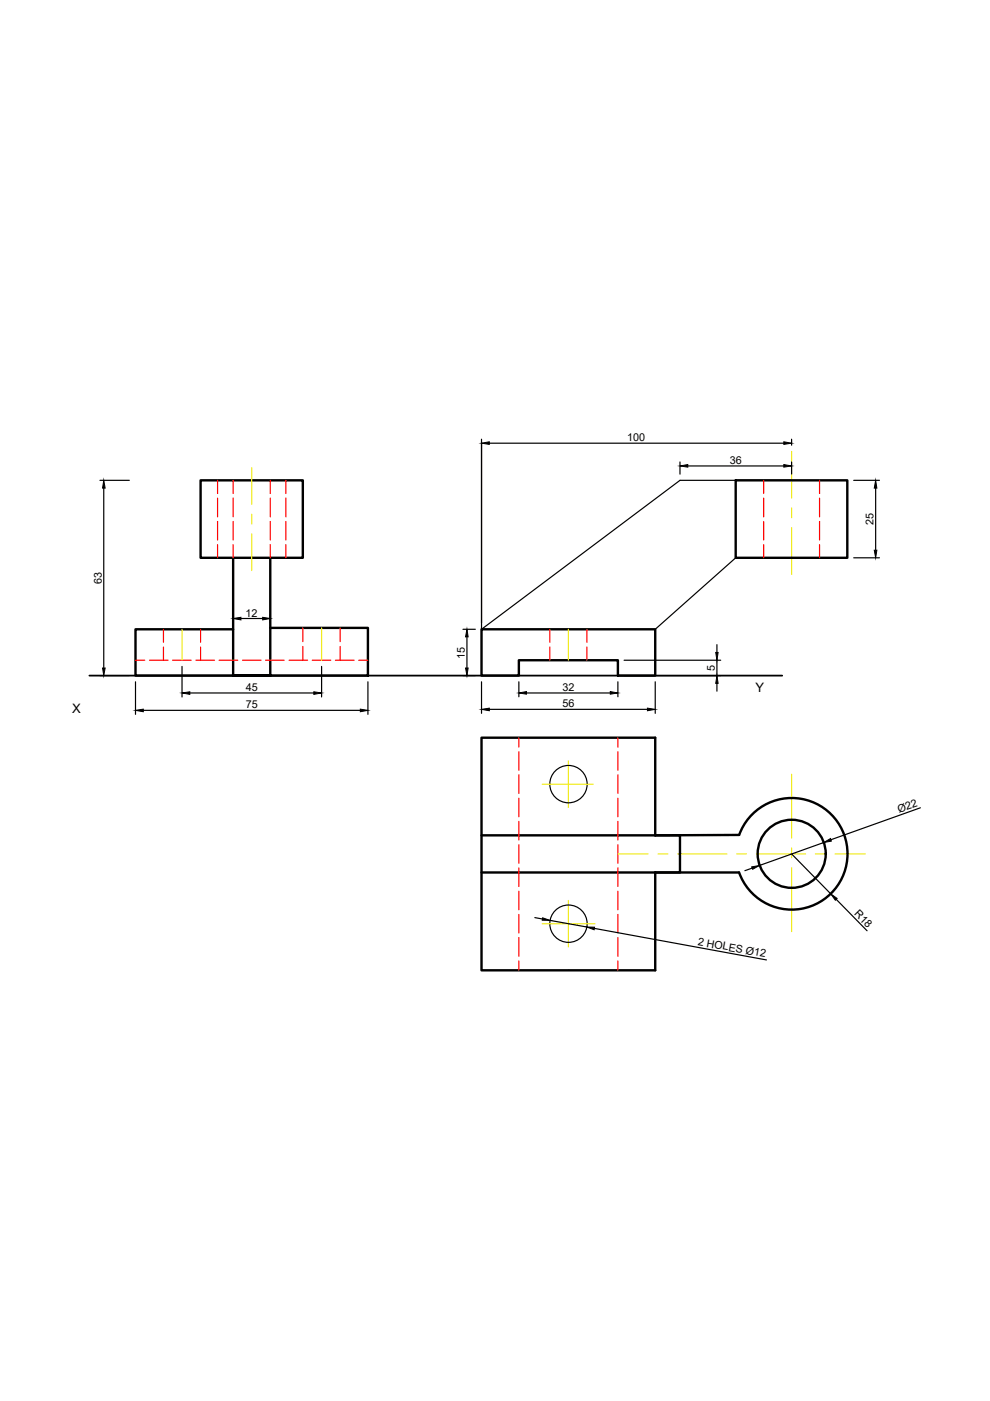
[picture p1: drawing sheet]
<svg xmlns="http://www.w3.org/2000/svg" width="210mm" height="297mm" viewBox="0 0 210 297" stroke-linecap="round" stroke-linejoin="round" font-family="sans-serif">
<!-- layer: 0 -->
<path d="M19 143.2h146.8" fill="none" stroke="#000" stroke-width=".38"/>
<g fill="none" stroke="#000" stroke-width=".51">
<path d="M49.4 118.3h7.9M156 101.8h23.6v16.5h-23.6zM28.7 133.4h20.7v9.8h7.9v-10.1h20.7v10.1h-49.3zM57.3 133.1v-14.8h6.9v-16.5h-21.7v16.5h6.9v15.1M102.1 133.4h36.8v9.8h-7.9v-3.2h-21v3.2h-7.9zM102.1 156.4h36.8v20.7h5.3v7.9h-5.3v20.7h-36.8zM102.1 177.1h36.8M156.7 177l-17.8 .1M156.7 177a11.8 11.8 0 0 1 18.2-5.5 11.8 11.8 0 0 1 0 19.1 11.8 11.8 0 0 1-18.2-5.6M102.1 185h54.6"/>
<circle cx="167.9" cy="181" r="7.2"/>
</g>
<g fill="none" stroke="#f1eb1f" stroke-width=".25">
<path d="M53.4 99.2v7.7M167.8 95.7v9.9M53.4 109v2.1M53.4 113.2v7.8M167.8 107.7v2.1M167.8 111.9v9.9M38.6 133.4v6.6M68.2 133.1v6.9M120.5 133.4v6.6M115 166.3h10.8M120.5 161.3v9.9M167.8 164.2v13.5"/>
<path d="M167.8 179.8v2M115 195.9h11.1M120.5 190.9v9.9M131 181h6.4M139.5 181h2.1M143.7 181h10.4M156.2 181h2.1M160.4 181h10.4M167.8 184v13.5M172.9 181h2.1M177.1 181h6.4"/>
</g>
<g fill="none" stroke="#f00" stroke-width=".25">
<path d="M46.1 101.8v2.8M46.1 105.6v4M46.1 110.6v3.9M46.1 115.5v2.8M49.4 101.8v2.8M49.4 105.6v4M49.4 110.6v3.9M49.4 115.5v2.8M57.3 101.8v2.8M57.3 105.6v4M57.3 110.6v3.9M57.3 115.5v2.8"/>
<path d="M60.6 101.8v2.8M60.6 105.6v4M60.6 110.6v3.9M60.6 115.5v2.8M161.9 101.8v2.8M161.9 105.6v4M161.9 110.6v3.9M161.9 115.5v2.8M173.8 101.8v2.8M173.8 105.6v4M173.8 110.6v3.9M173.8 115.5v2.8"/>
<path d="M28.7 140h2M31.7 140h3.9M34.7 133.4v2.8M34.7 137.2v2.8M36.6 140h3.9M41.6 140h3.9M42.5 133.4v2.8M42.5 137.2v2.8M46.5 140h3.9M51.4 140h4M56.3 140h4M61.3 140h3.9"/>
<path d="M64.2 133.1v2.9M64.2 137.1v2.9M66.2 140h3.9M71.1 140h4M72.1 133.1v2.9M72.1 137.1v2.9M76.1 140h1.9M116.6 133.4v2.8M116.6 137.2v2.8M124.4 133.4v2.8M124.4 137.2v2.8M110 156.4v2"/>
<path d="M110 159.4v3.9M131 156.4v2M131 159.4v3.9M110 164.3v3.9M110 169.2v4M110 174.1v4M110 179.1v3.9M131 164.3v3.9M131 169.2v4M131 174.1v4M131 179.1v3.9M110 184v3.9"/>
<path d="M110 189v3.9M110 193.9v3.9M110 198.8v4M131 184v3.9M131 189v3.9M131 193.9v3.9M131 198.8v4M110 203.7v2M131 203.7v2"/>
</g>
<g fill="none" stroke="#000" stroke-width=".25">
<path d="M102.1 93.1v40.3l42.1-31.6h23.6M103.7 94h62.5M144.2 97.9v2.6M145.8 98.8h20.4M167.8 93.1v1.3M167.8 97.9v2.6M21.2 101.8h6.2M22 103.5v38.1M156 118.3l-17.1 15.1M181 101.8h5.5M181 118.3h5.5M185.7 103.5v13.2"/>
<path d="M49.4 130.3v1.8M51.1 131.1h4.6M57.3 130.3v1.8M98.2 133.4h2.6M99 135v6.6M132.3 140h20.5M152 136.7v1.6M152 140v3.2M21.2 143.2h6.2M28.7 144.6v6.9M30.4 150.6h46M38.6 141.3v6.5"/>
<path d="M40.2 146.9h26.3M68.2 141.3v6.5M78 144.6v6.9M98.2 143.2h2.6M102.1 144.6v6.6M103.7 150.4h33.6M110 144.6v3.1M111.6 146.9h17.8M131 144.6v3.1M132.3 143.2h20.5M138.9 144.6v6.6M152 144.9v1.6"/>
<path d="M138.9 177.1h.1M174.7 178.6l-13.7 4.9M195.1 171.3l-18.9 6.7M113.4 194.5l1.6 .3M116.6 195.1l7.8 1.4M126 196.8l36.5 6.7M159.5 184.1l-1.6 .5M167.8 181l8.3 8.5M177.3 190.7l6.5 6.6M120.5 205.7h.1"/>
<circle cx="120.5" cy="166.2" r="4"/>
<circle cx="120.5" cy="195.8" r="4"/>
</g>
<g fill="#000" stroke="#000" stroke-width=".21">
<path d="M102.1 94l1.6-.3v.5zM144.2 98.8l1.6-.3v.5zM166.2 93.7l1.6 .3-1.6 .2zM166.2 98.5l1.6 .3-1.6 .2zM22 101.8l.3 1.7h-.6zM185.7 101.8l.2 1.7h-.5zM185.4 116.7h.5l-.2 1.6zM49.4 131.1l1.7-.2v.5zM55.7 130.9l1.6 .2-1.6 .3zM99 133.4l.3 1.6h-.6zM151.8 138.3h.5l-.3 1.7zM21.7 141.6h.6l-.3 1.6z"/>
<path d="M28.7 150.6l1.7-.2v.5zM38.6 146.9l1.6-.2v.5zM66.5 146.7l1.7 .2-1.7 .3zM76.4 150.4l1.6 .2-1.6 .3zM98.7 141.6h.6l-.3 1.6zM102.1 150.4l1.6-.3v.6zM110 146.9l1.6-.3v.6zM129.4 146.6l1.6 .3-1.6 .3zM137.3 150.1l1.6 .3-1.6 .3zM152 143.2l.3 1.7h-.5zM174.7 178.6l1.4-.8 .2 .5zM115 194.6l1.6 .5h-1.6z"/>
<path d="M124.4 196.5l1.7 .1-.1 .5zM159.4 183.8l1.6-.3-1.4 .8zM176.1 189.5l1.4 1-.4 .4z"/>
</g>
<g font-size="2.8">
<text x="160.2" y="146.7">Y</text>
<text x="15.3" y="151.1">X</text>
</g>
<g font-size="2.3">
<text x="133" y="93.5">100</text>
<text x="154.7" y="98.3">36</text>
<text x="185.2" y="111.3" transform="rotate(-90 185.2 111.3)">25</text>
<text x="21.6" y="123.8" transform="rotate(-90 21.6 123.8)">63</text>
<text x="52.1" y="130.8">12</text>
<text x="98.5" y="139.7" transform="rotate(-90 98.5 139.7)">15</text>
<text x="151.6" y="142.3" transform="rotate(-90 151.6 142.3)">5</text>
<text x="52.1" y="146.5">45</text>
<text x="119.2" y="146.5">32</text>
<text x="119.2" y="150">56</text>
<text x="52.1" y="150.2">75</text>
<text x="190.6" y="172.4" transform="rotate(-20 190.6 172.4)">Ø22</text>
<text x="181" y="193.8" transform="rotate(45 181 193.8)">R18</text>
<text x="147.9" y="200.3" transform="rotate(10 147.9 200.3)">2 HOLES Ø12</text>
</g>
</svg>
